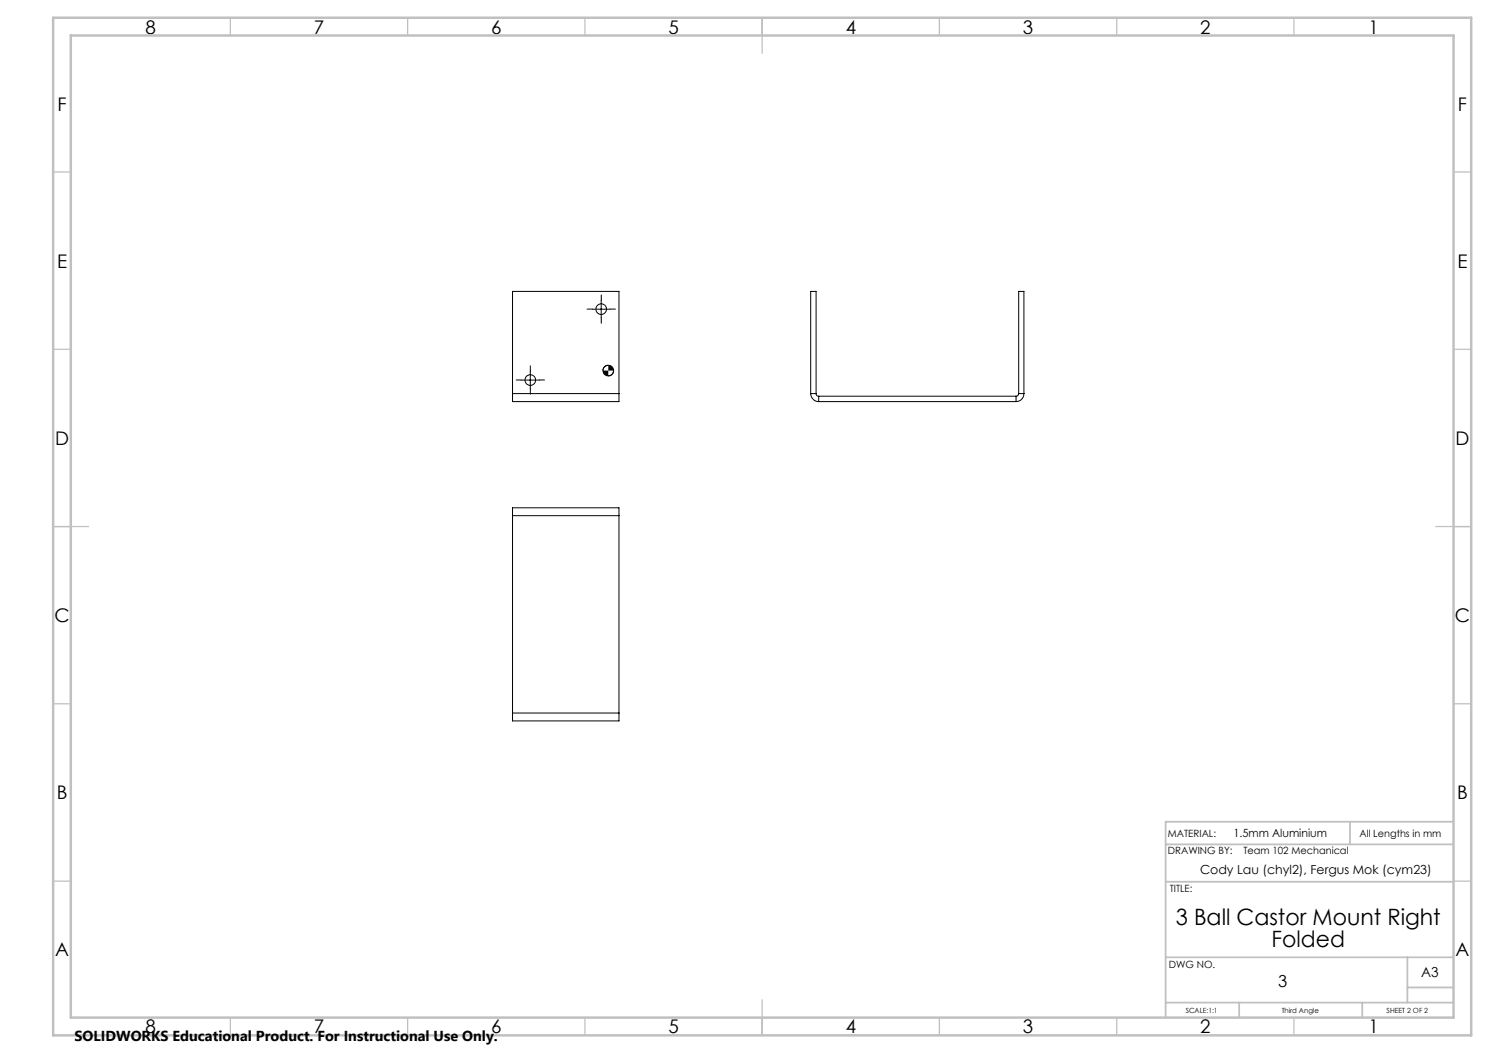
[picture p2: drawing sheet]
<svg xmlns="http://www.w3.org/2000/svg" width="420mm" height="297mm" viewBox="0 0 420 297" stroke-linecap="round" stroke-linejoin="round" font-family="sans-serif">
<g fill="none" stroke="#000" stroke-width=".28">
<path d="M167.1 87.2h5M169.6 84.7v5M144.6 111v2.3h30v-2.3M144.6 111v-28.8h30v28.8M144.6 111h30M147.1 107.2h5M149.6 104.7v5M171.6 103l-1 .4-.5 1.1M173.1 104.5l-.5 1.2-1 .3M228.7 111a2.29 2.29 0 0 0 2.2 2.3M228.7 111v-28.8h1.5v28.8M228.7 111h1.5"/>
<path d="M230.2 111a.72 .72 0 0 0 .7 .8M230.9 113.3h55.7M230.9 111.8h55.7M230.9 111.8v1.5M286.6 111.8v1.5M287.3 111l-.1 .4-.6 .4M287.3 111v-28.8h1.5v28.8M287.3 111h1.5M288.8 111a2.23 2.23 0 0 1-2.2 2.3M144.6 145.4v-2.2h30v2.2M144.6 145.4v55.7M144.6 145.4h30"/>
<path d="M174.6 145.4v55.7M144.6 201.1v2.2h30v-2.2M144.6 201.1h30"/>
<circle cx="169.6" cy="87.2" r="1.5"/>
<circle cx="149.6" cy="107.2" r="1.5"/>
<circle cx="171.6" cy="104.5" r="1.5"/>
</g>
<path d="M167.1 87.2h-1.5M169.6 84.7v-1.5M169.6 89.7v1.5M172.1 87.2h1.5M147.1 107.2h-1.5M149.6 104.7v-1.5M149.6 109.7v1.5M152.1 107.2h1.5" fill="none" stroke="#000" stroke-width=".28" stroke-dasharray="15.2 1.3 1.3 1.3"/>
<g fill="none" stroke="#c0c0c0" stroke-width=".35">
<path d="M65 5v5M115 5v5M165 5v5M215 5v10M265 5v5M315 5v5M365 5v5M15 48.5h5M410 48.5h5M15 98.5h5M410 98.5h5M15 148.5h10"/>
<path d="M405 148.5h10M15 198.5h5M410 198.5h5M15 248.5h5M410 248.5h5M65 287v5M115 287v5M165 287v5M215 282v10M265 287v5M315 287v5M365 287v5"/>
</g>
<path d="M328.8 238.2h81.2M380.8 231.8v6.4M410 231.8h-81.2v55.2M328.8 248.7h81.2M328.8 270h81.2M397 270v12.8M397 278.5h13M328.8 282.8h81.2M349.5 282.8v4.2M384.2 282.8v4.2" fill="none" stroke="#c0c0c0" stroke-width=".5"/>
<path d="M15 5h400v287h-400zM20 10h390v277h-390z" fill="none" stroke="#c0c0c0" stroke-width=".7"/>
<path d="M170.1 104.5l.5 1.2 1 .3v-1.5zM171.6 103v1.5h1.5l-.5-1.1z" fill="#000"/>
<g font-size="6.3">
<text x="331.7" y="260.9">3 Ball Castor Mount Right</text>
<text x="358.6" y="267.2">Folded</text>
</g>
<g font-size="5.3">
<text x="41" y="9.5">8</text>
<text x="88.5" y="9.5">7</text>
<text x="138.5" y="9.5">6</text>
<text x="188.5" y="9.5">5</text>
<text x="238.5" y="9.5">4</text>
<text x="288.5" y="9.5">3</text>
<text x="338.5" y="9.5">2</text>
<text x="386" y="9.5">1</text>
<text x="16.2" y="31.3">F</text>
<text x="411.2" y="31.3">F</text>
<text x="16.1" y="75.5">E</text>
<text x="411.1" y="75.5">E</text>
<text x="15.5" y="125.5">D</text>
<text x="410.5" y="125.5">D</text>
<text x="15.4" y="175.5">C</text>
<text x="410.4" y="175.5">C</text>
<text x="16" y="225.5">B</text>
<text x="411" y="225.5">B</text>
<text x="15.5" y="269.8">A</text>
<text x="410.5" y="269.8">A</text>
<text x="41" y="291.5">8</text>
<text x="88.5" y="291.5">7</text>
<text x="138.5" y="291.5">6</text>
<text x="188.5" y="291.5">5</text>
<text x="238.5" y="291.5">4</text>
<text x="288.5" y="291.5">3</text>
<text x="338.5" y="291.5">2</text>
<text x="386" y="291.5">1</text>
</g>
<text font-size="4.7" x="360.5" y="278.4">3</text>
<text font-size="4.1" x="21" y="293.7">SOLIDWORKS Educational Product. For Instructional Use Only.</text>
<text font-size="3.9" x="400.9" y="275.5">A3</text>
<text font-size="3.5" x="338.5" y="246.5">Cody Lau (chyl2), Fergus Mok (cym23)</text>
<text font-size="3.2" x="347.9" y="236.2">1.5mm Aluminium</text>
<g font-size="2.8">
<text x="329.4" y="236.2">MATERIAL:</text>
<text x="383.5" y="236.2">All Lengths in mm</text>
<text x="329.4" y="241">DRAWING BY:</text>
<text x="350.7" y="241">Team 102 Mechanical</text>
<text x="329.9" y="251.7">TITLE:</text>
<text x="329.7" y="272.9">DWG NO.</text>
</g>
<g font-size="2">
<text x="334.5" y="285.6">SCALE:1:1</text>
<text x="361.5" y="285.6">Third Angle</text>
<text x="391.1" y="285.6">SHEET 2 OF 2</text>
</g>
</svg>
